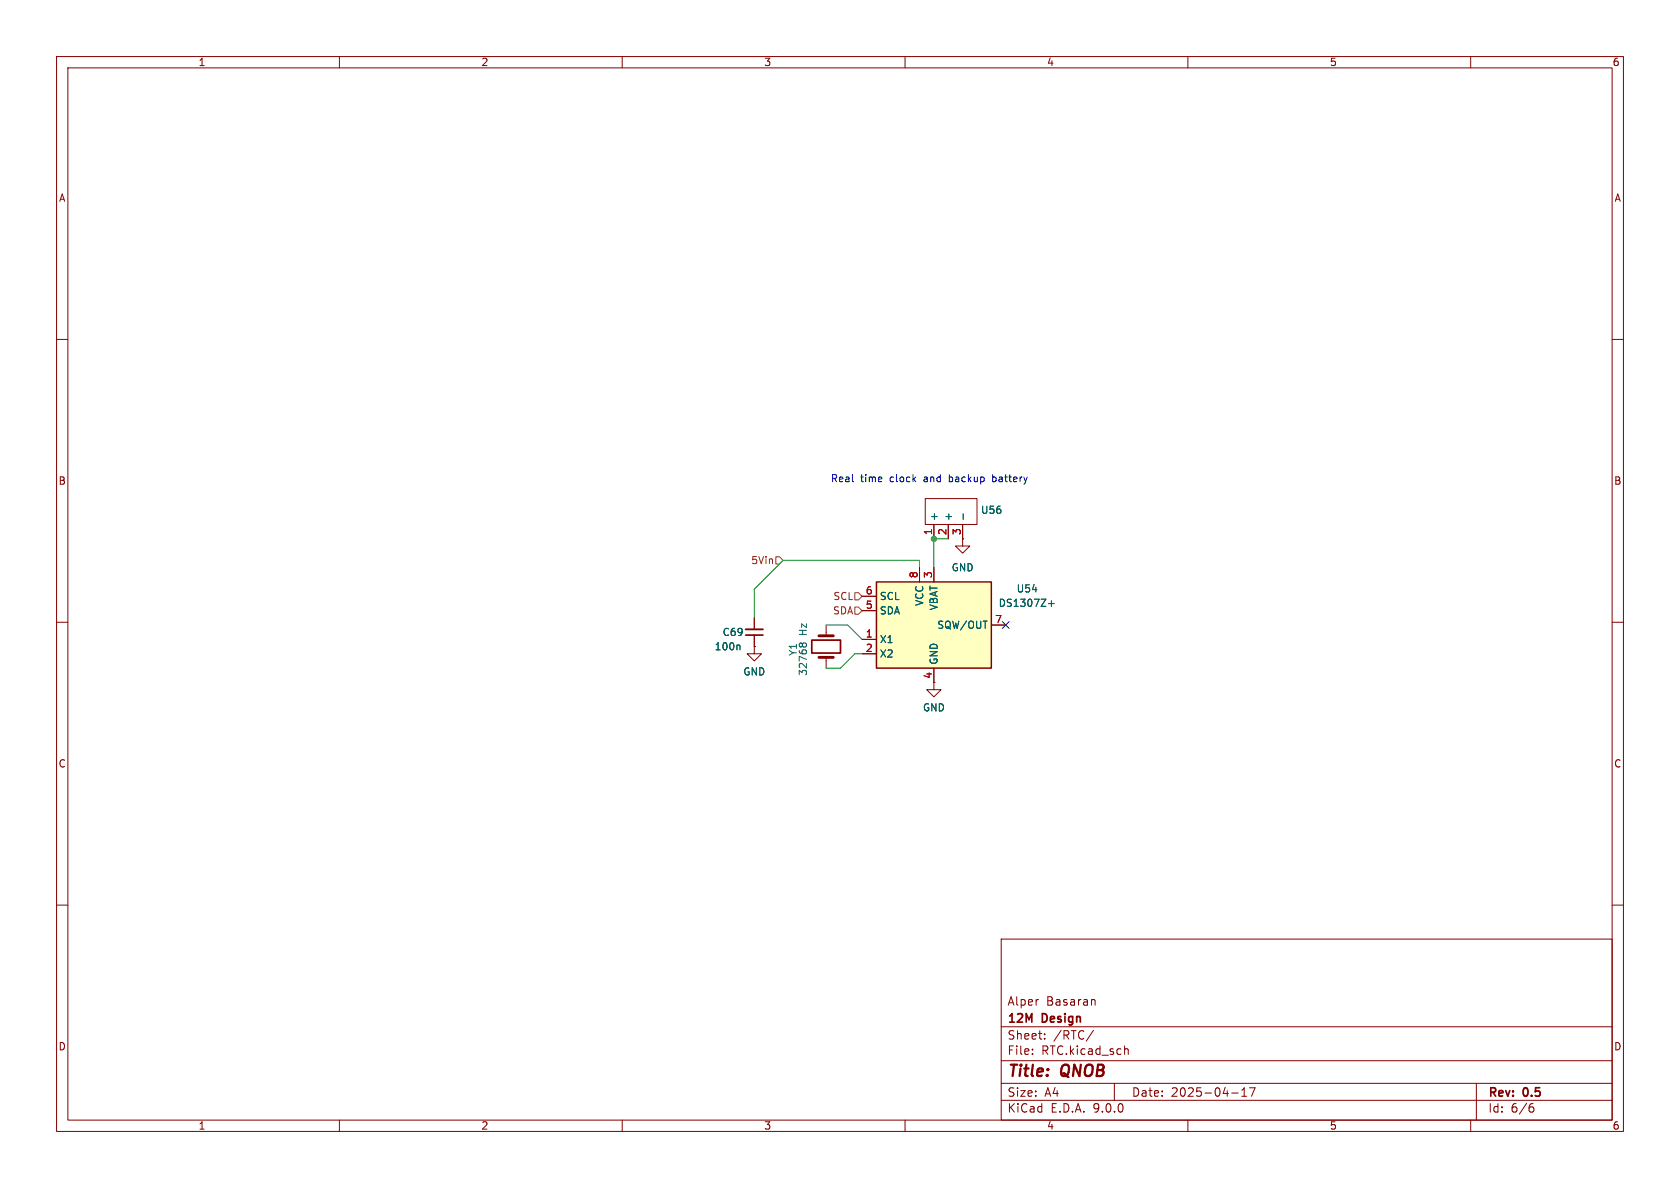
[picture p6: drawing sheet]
<svg xmlns="http://www.w3.org/2000/svg" width="297mm" height="210mm" viewBox="0 0 297 210" stroke-linecap="round" stroke-linejoin="round" font-family="sans-serif">
<g fill="none" stroke="#840000" stroke-width=".18">
<path d="M10 10h277v190h-277zM12 12h273v186h-273zM60 10v2M110 10v2M160 10v2M210 10v2M260 10v2M10 60h2M285 60h2M163.6 88.1h9.1v4.6h-9.1zM165.1 92.7v2.6M167.6 92.7v2.6"/>
<path d="M170.2 95.3v1.2h1.2l-1.2 1.3-1.3-1.3h1.3M170.2 95.3h.1M170.2 92.7v2.6M10 110h2M133.3 114.3v1.3h1.3l-1.3 1.2-1.2-1.2h1.2M133.3 114.3h.1M133.3 109.2v2.1M133.3 112.3v2M146 110.5v1.9M146 116.2v1.9M285 110h2M10 160h2"/>
<path d="M177 166h108v32h-108zM193.2 176.7h.2l.2 .2v.8M285 160h2M60 198v2M110 198v2M160 198v2M177 194.5h108M177 191.5h108M177 187.5h108M177 181.5h108M182.5 186.3v.1M182.5 185.5v.1"/>
<path d="M184.7 183.6v.1M184.7 182.8v.1M193.3 182.1l-1.3 2M197 191.5v3M198.8 185.5l.2-.1 .4 .1 .1 .9M210 198v2M217.7 193.2h1.2M219.5 193.8h.9M219.5 192.7l.5-.4v1.5M220.9 192.3h1l-.7 1.5M260 198v2M261 191.5v6.5"/>
<path d="M270.6 195.7h.4l.2 .3-.1 .5-.5 .1M271 195.1l-.4 .1"/>
</g>
<path d="M170.3 90.8v1M130.6 114l.2 .2v.7M141.6 113.7l.2 .2M141.8 113.9v.2M141.8 113.9l.3-.2h.2l.2 .1 .1 .3" fill="none" stroke="#006464" stroke-width=".18"/>
<path d="M144.8 116.2h2.5M144.8 112.4h2.5" fill="none" stroke="#840000" stroke-width=".51"/>
<path d="M131.8 112.3h3.1M143.5 113.2h5.1v2.2h-5.1z" fill="none" stroke="#840000" stroke-width=".3"/>
<path d="M131.8 111.3h3.1" fill="none" stroke="#840000" stroke-width=".33"/>
<path d="M154.9 102.9h20.4v15.2h-20.4z" fill="#ffffc2"/>
<path d="M154.9 102.9h20.4v15.2h-20.4z" fill="none" stroke="#840000" stroke-width=".25"/>
<g fill="none" stroke="#840000" stroke-width=".18">
<path d="M165.1 92.7v2.6M167.6 92.7v2.6M170.2 95.3h.1M170.2 92.7v2.6M133.3 114.3h.1M133.3 109.2v2.1M133.3 112.3v2M152.4 105.4h2.5M152.4 108h2.5M152.4 113h2.5M152.4 115.6h2.5M162.6 100.3v2.6"/>
<path d="M165.1 118.1v3.8h1.3l-1.3 1.3-1.3-1.3h1.3M165.1 100.3v2.6M175.3 110.5h2.5"/>
</g>
<path d="M170.3 90.8v1M130.6 114l.2 .2v.7M185.4 106.7h1M185.9 106.2v1" fill="none" stroke="#006464" stroke-width=".18"/>
<path d="M137.2 98.4h.6l.6 .7-.6 .6h-.6zM151.1 104.8h.7l.6 .6-.6 .6h-.7zM151.1 107.3h.7l.6 .7-.6 .6h-.7z" fill="none" stroke="#725600" stroke-width=".18"/>
<path d="M167.6 95.3h-2.5v5M146 110.5h3.9l2.5 2.5M152.4 115.6h-1.3l-2.5 2.5h-2.6M162.6 100.3v-1.2h-24.2l-5.1 5v5.1" fill="none" stroke="#009600" stroke-width=".18"/>
<path d="M177.2 109.9l1.2 1.2M178.4 109.9l-1.2 1.2" fill="none" stroke="#000084" stroke-width=".18"/>
<path d="M175.5 83.9v1.3M175.5 85.1l.1 .1M175.6 84.3l-.1 .1" fill="none" stroke="#0000c2" stroke-width=".18"/>
<circle cx="165.1" cy="95.3" r=".46" fill="#009600" stroke="#009600" stroke-width=".18"/>
<g font-size="2.8" fill="#840000">
<text x="178" y="190.9">Title:</text>
<text x="187.7" y="190.9">QNOB</text>
</g>
<g font-size="2.1" fill="#840000">
<text x="178" y="178">Alper</text>
<text x="184.9" y="178">Basaran</text>
<text x="178" y="184">Sheet:</text>
<text x="178" y="181.2">12M</text>
<text x="184.3" y="181.2">Design</text>
<text x="186.2" y="184">/RTC/</text>
<text x="178" y="186.7">File:</text>
<text x="184.1" y="186.7">RTC.kicad_sch</text>
<text x="178" y="196.9">KiCad</text>
<text x="178" y="194.1">Size:</text>
<text x="184.7" y="194.1">A4</text>
<text x="185.7" y="196.9">E.D.A.</text>
<text x="193.3" y="196.9">9.0.0</text>
<text x="200" y="194.1">Date:</text>
<text x="207" y="194.1">2025-04-17</text>
<text x="263" y="194.3">Rev:</text>
<text x="263" y="196.9">Id:</text>
<text x="267.1" y="196.9">6/6</text>
<text x="269.4" y="194.3">0.5</text>
</g>
<g font-size="1.8" fill="#840000">
<text x="35" y="11.9">1</text>
<text x="85" y="11.9">2</text>
<text x="135" y="11.9">3</text>
<text x="185" y="11.9">4</text>
<text x="235" y="11.9">5</text>
<text x="285" y="11.9">6</text>
<text x="10.3" y="35.9">A</text>
<text x="285.3" y="35.9">A</text>
<text x="10.3" y="85.9">B</text>
<text x="285.3" y="85.9">B</text>
<text x="164.8" y="120.1" transform="rotate(-90 164.8 120.1)">4</text>
<text x="10.3" y="135.9">C</text>
<text x="285.3" y="135.9">C</text>
<text x="10.3" y="185.9">D</text>
<text x="285.3" y="185.9">D</text>
<text x="35" y="199.9">1</text>
<text x="85" y="199.9">2</text>
<text x="135" y="199.9">3</text>
<text x="185" y="199.9">4</text>
<text x="235" y="199.9">5</text>
<text x="285" y="199.9">6</text>
</g>
<g font-size="1.8" fill="#0000c2">
<text x="146.8" y="85.4">Real</text>
<text x="152.1" y="85.4">time</text>
<text x="157.4" y="85.4">clock</text>
<text x="163.6" y="85.4">and</text>
<text x="168.2" y="85.4">backup</text>
<text x="176.1" y="85.4">battery</text>
</g>
<g font-size="1.8" fill="#a90000">
<text x="164.8" y="94.7" transform="rotate(-90 164.8 94.7)">1</text>
<text x="167.4" y="94.7" transform="rotate(-90 167.4 94.7)">2</text>
<text x="169.9" y="94.7" transform="rotate(-90 169.9 94.7)">3</text>
<text x="153" y="105.2">6</text>
<text x="153" y="107.7">5</text>
<text x="162.3" y="102.3" transform="rotate(-90 162.3 102.3)">8</text>
<text x="164.8" y="102.3" transform="rotate(-90 164.8 102.3)">3</text>
<text x="153" y="112.8">1</text>
<text x="175.8" y="110.2">7</text>
<text x="153" y="115.3">2</text>
</g>
<g font-size="1.8" fill="#006464">
<text x="166" y="92.2" transform="rotate(-90 166 92.2)">+</text>
<text x="168.5" y="92.2" transform="rotate(-90 168.5 92.2)">+</text>
<text x="173.3" y="91">U56</text>
<text x="168.1" y="101.2">GND</text>
<text x="155.4" y="106.3">SCL</text>
<text x="163.4" y="107.2" transform="rotate(-90 163.4 107.2)">VCC</text>
<text x="166" y="108" transform="rotate(-90 166 108)">VBAT</text>
<text x="176.5" y="107.5">DS1307Z+</text>
<text x="179.6" y="104.9">U54</text>
<text x="127.6" y="112.6">C69</text>
<text x="142.8" y="112.4" transform="rotate(-90 142.8 112.4)">Hz</text>
<text x="155.4" y="108.8">SDA</text>
<text x="155.4" y="113.9">X1</text>
<text x="165.6" y="111.4">SQW/OUT</text>
<text x="126.2" y="115.2">100n</text>
<text x="131.3" y="119.6">GND</text>
<text x="141.1" y="116" transform="rotate(-90 141.1 116)">Y1</text>
<text x="142.8" y="119.6" transform="rotate(-90 142.8 119.6)">32768</text>
<text x="155.4" y="116.4">X2</text>
<text x="166" y="117.6" transform="rotate(-90 166 117.6)">GND</text>
<text x="163.1" y="126">GND</text>
</g>
<g font-size="1.8" fill="#725600">
<text x="132.7" y="99.9">5Vin</text>
<text x="147.2" y="106.3">SCL</text>
<text x="147.2" y="108.8">SDA</text>
</g>
</svg>
